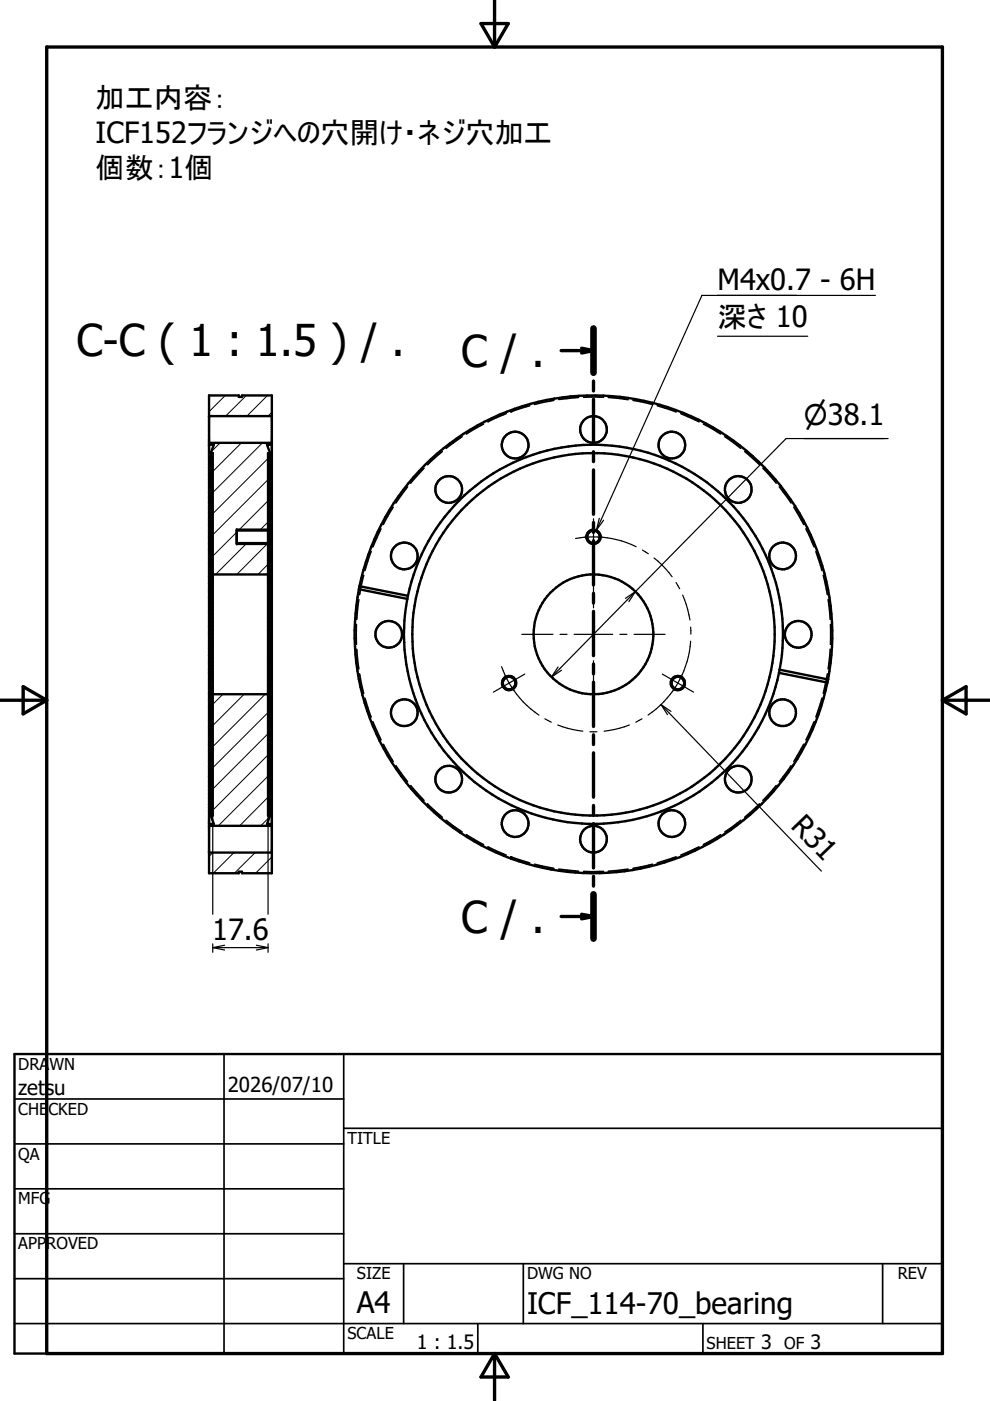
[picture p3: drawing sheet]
<svg xmlns="http://www.w3.org/2000/svg" width="210mm" height="297mm" viewBox="0 0 210 297" stroke-linecap="round" stroke-linejoin="round" font-family="sans-serif">
<g fill="none" stroke="#000" stroke-width=".21">
<path d="M46.7 93.9l-1.9 1.9M47.8 83.8l-3.5 3.5M51.2 93.9l-6.1 6.1M52.2 83.8l-4.4 4.4M55.6 93.9l-10.5 10.5M56.7 83.8l-4.4 4.4M56.8 97.2l-11.7 11.7M57.6 87.4l-.8 .8M50.2 112.8l-5.1 5.1M52.3 115.1l-6.6 6.7M56.8 119.6l-2.1 2.2M56.8 115.1l-6.6 6.7"/>
<path d="M56.8 110.7l-1.8 1.8M56.8 106.2l-6.3 6.3M56.8 101.7l-11.7 11.7M47.3 147.2l-2.2 2.1M51.8 147.2l-6.7 6.6M56.2 147.2l-11.1 11.1M56.8 155.6l-11.7 11.7M56.8 151.1l-11.7 11.7M56.8 169l-6 6.1M56.8 164.5l-10.5 10.6M56.8 160.1l-11.7 11.7M57.2 173.2l-1.9 1.9"/>
<path d="M45.1 180.8l-.8 .8M49.6 180.8l-4.4 4.3M54.1 180.8l-4.4 4.3M57.6 181.7l-3.4 3.4"/>
</g>
<g fill="none" stroke="#000" stroke-width=".51">
<path d="M44.3 94.3h1l-.6 1.8M44.3 88.2h13.3M44.3 83.8h6.3v.4h.7v-.4h6.3v101.3h-6.3v-.3h-.7v.3h-6.3zM44.3 93.9h13.3M44.7 96.1h.4v76.8h-.4M44.7 96.1v76.8M57.3 96.1h-.5v76.8h.5M57.3 96.1v76.8M57.6 94.3h-1l.7 1.8M50.2 112.5h6.6M50.2 115.1h6.6M50.2 112.2v3.2"/>
<path d="M45.1 121.8h11.7M76.1 124.9l10.3 2.1M76.1 124.9a50.6 50.6 0 0 0 39.8 59.3 50.6 50.6 0 0 0 59.5-39.5M76.2 124.3l-.1 .6M76.2 124.3l10.3 2M76.2 124.3a50.7 50.7 0 0 1 59.5-39.5 50.7 50.7 0 0 1 39.9 59.3M86.4 127a40.2 40.2 0 0 0 31.6 46.9 40.2 40.2 0 0 0 47.2-31.2M86.5 126.3l-.1 .7M86.5 126.3a40.2 40.2 0 0 1 47.2-31.2 40.2 40.2 0 0 1 31.6 46.9M44.3 142h.3v.7h-.3M45.1 147.2h11.7M57.6 142h-.3v.7h.3"/>
<path d="M165.2 142.7l10.2 2M165.3 142l-.1 .7M165.3 142l10.3 2.1M175.6 144.1l-.2 .6M44.3 175.1h13.3M44.7 172.9l.6 1.8h-1M57.3 172.9l-.7 1.8h1M44.3 180.8h13.3M3.1 223.5h196.7v63.5h-196.7z"/>
<circle cx="109.2" cy="94.4" r="2.83"/>
<circle cx="125.8" cy="91.1" r="2.83"/>
<circle cx="142.4" cy="94.4" r="2.83"/>
<circle cx="85.7" cy="117.9" r="2.83"/>
<circle cx="95.1" cy="103.8" r="2.83"/>
<circle cx="125.8" cy="113.8" r="1.34"/>
<circle cx="156.5" cy="103.8" r="2.84"/>
<circle cx="165.9" cy="117.9" r="2.84"/>
<circle cx="82.4" cy="134.5" r="2.83"/>
<circle cx="125.8" cy="134.5" r="38.4"/>
<circle cx="125.8" cy="134.5" r="12.7"/>
<circle cx="169.2" cy="134.5" r="2.84"/>
<circle cx="85.7" cy="151.1" r="2.84"/>
<circle cx="107.9" cy="144.8" r="1.34"/>
<circle cx="143.7" cy="144.8" r="1.33"/>
<circle cx="165.9" cy="151.1" r="2.84"/>
<circle cx="95.1" cy="165.2" r="2.84"/>
<circle cx="109.2" cy="174.6" r="2.83"/>
<circle cx="125.8" cy="177.9" r="2.82"/>
<circle cx="142.4" cy="174.6" r="2.83"/>
<circle cx="156.5" cy="165.2" r="2.83"/>
</g>
<g fill="none" stroke="#000" stroke-width=".36">
<path d="M89.9 99.3l-2.8 3.1M93.8 95.7l-3.2 2.8M98 92.6l-3.4 2.5M102.5 89.9l-3.6 2.1M107.3 87.7l-3.8 1.7M112.3 86l-4 1.3M117.4 84.9l-4.1 .8M122.7 84.3l-4.2 .4M123.7 84.2h4.3M129 84.3l4.2 .4M134.2 84.9l4.1 .9M139.4 86l4 1.3"/>
<path d="M144.4 87.7l3.8 1.7M149.1 89.9l3.7 2.1M153.7 92.6l3.4 2.5M157.9 95.7l3.1 2.8M161.8 99.3l2.8 3.1M50.2 115.4h6.6M50.2 112.2h6.6M78.7 116.9l-1.3 4.1M80.8 112.1l-1.7 3.9M83.4 107.5l-2.1 3.7M86.4 103.2l-2.5 3.4M165.2 103.2l2.5 3.4"/>
<path d="M168.3 107.5l2.1 3.7M170.9 112.1l1.7 3.9M173 116.9l1.3 4.1M75.6 132.4v4.2M75.6 137.6l.5 4.2M76.1 127.1l-.5 4.2M77.1 122l-.9 4.1M174.6 122l.8 4.1M175.6 127.1l.4 4.2M176 137.6l-.4 4.2M176.1 132.4v4.2M76.2 142.9l.9 4.1"/>
<path d="M77.4 148l1.3 4M79.1 153l1.7 3.9M81.3 157.8l2.1 3.7M170.4 157.8l-2.1 3.7M172.6 153l-1.7 3.9M174.3 148l-1.3 4M175.4 142.9l-.8 4.1M83.9 162.3l2.5 3.4M87.1 166.6l2.8 3.1M90.6 170.4l3.2 2.9M94.6 173.9l3.4 2.5M98.9 177l3.6 2.1"/>
<path d="M103.5 179.6l3.8 1.7M148.2 179.6l-3.8 1.7M152.8 177l-3.7 2.1M157.1 173.9l-3.4 2.5M161 170.4l-3.1 2.9M164.6 166.6l-2.8 3.1M167.7 162.3l-2.5 3.4M108.3 181.7l4 1.3M113.3 183.2l4.1 .9M118.5 184.3l4.2 .4M123.7 184.8h4.3M133.2 184.3l-4.2 .4"/>
<path d="M138.3 183.2l-4.1 .9M143.4 181.7l-4 1.3M3.1 233h69.8M47.5 223.5v63.5M72.9 239.2h126.9M72.9 223.5v63.5M3.1 242.5h69.8M3.1 252.1h69.8M3.1 261.6h69.8M3.1 271.1h69.8M72.9 267.9h126.9M85.6 267.9v12.7"/>
<path d="M111 267.9v12.7M187.1 267.9v12.7M3.1 280.6h196.7M101.3 280.6v6.4M149 280.6v6.4"/>
<circle cx="125.8" cy="113.8" r="1.59"/>
<circle cx="107.9" cy="144.8" r="1.59"/>
<circle cx="143.7" cy="144.8" r="1.59"/>
</g>
<g fill="#000">
<circle cx="108.3" cy="87.3" r=".18"/>
<circle cx="108.3" cy="181.7" r=".18"/>
</g>
<g fill="none" stroke="#000" stroke-width=".71">
<path d="M104.9 0v10M9.9 10h189.9v277h-189.9zM102 5h5.8l-2.9 5zM119 74.3h6.8M123.3 73.8l2.5 .5M125.8 69.6v9.4M125.8 74.3l-2.5 .5M125.8 80.8v2.1M125.8 84.6v9.4M125.8 95.8v2.1M125.8 99.6v9.4M125.8 110.8v2.1"/>
<path d="M125.8 114.6v9.4M125.8 125.8v2.1M125.8 129.6v9.4M-.1 148.5h10M4.9 145.6l5 2.9-5 2.9zM125.8 140.8v2.1M125.8 144.6v9.4M125.8 155.8v2.1M125.8 159.6v9.4M199.8 148.5h10M199.8 148.5l5-2.9v5.8zM125.8 170.8v2.1"/>
<path d="M125.8 174.6v9.4M119 194.3h6.8M123.3 193.8l2.5 .5M125.8 185.8v2.1M125.8 189.6v9.4M125.8 194.3l-2.5 .5M104.9 287v9.9M104.9 287l2.9 5h-5.8z"/>
</g>
<path d="M125.8 69.6v9.4M125.8 189.6v9.4" fill="none" stroke="#000" stroke-width="1.4"/>
<g fill="none" stroke="#000" stroke-width=".25">
<path d="M152.1 71.3h19.2M185.6 62.6h-36.8l-22.3 49.8M188.3 93h-21.6l-32 32.4M122 114.2a20.4 20.4 0 0 1 12.9 1.7M125.8 110v7.7M125.8 119.3v6.6M127.1 109.9l-.6 2.5M128 110.3l-1.5 2.1M136.2 116.6l1.3 .8M138.7 118.3l1.6 1.5 2.2 2.5M110.6 134.5h6.6M118.7 134.5h1.5"/>
<path d="M121.7 134.5h8.2M125.8 127.4v1.5M125.8 130.4v8.2M131.4 134.5h1.5M134.4 134.5h6.6M134.7 125.4l-17.8 18.2M134.7 125.4l-1.4 2.2M134.7 125.4l-2.1 1.5M143.3 123.5l.8 1.3M144.7 126.2l.8 2 .8 3.2M146.4 136a20.6 20.6 0 0 1-9 15.6M146.4 132.9l.1 1.6"/>
<path d="M106.3 141.3a20.9 20.9 0 0 0 8 10.3M111.3 142.9l-6.7 3.8M115.5 152.4l1.4 .7M118.3 153.7l2 .7 3.3 .6M118.3 141.4l-1.4 2.2M119 142.1l-2.1 1.5M125.1 155.2h1.5M125.8 140.1v1.5M125.8 143.1v6.6M133.4 153.7l-2.1 .7-3.2 .6M136.1 152.4l-1.3 .7M140.2 149.4l34 35.3"/>
<path d="M140.2 149.4l2.1 1.4M140.2 149.4l1.3 2.1M140.4 142.9l6.6 3.8M45.1 172.9v20.9M56.8 172.9v20.9M45.1 200.9h11.7M45.1 200.9l2.5 .5M45.1 200.1v1.8M47.6 200.4l-2.5 .5M54.4 200.4l2.4 .5M56.8 200.9l-2.4 .5M56.8 200.1v1.8"/>
</g>
<g font-size="9.3">
<text x="16.2" y="75.5">C-C ( 1 : 1.5 ) / .</text>
<text x="97.8" y="77.9">C / .</text>
<text x="97.8" y="197.9">C / .</text>
</g>
<g font-size="6.3">
<text x="75.6" y="278.4">A4</text>
<text x="111.7" y="278.6">ICF_114-70_bearing</text>
</g>
<g font-size="6.2">
<text x="20.3" y="22.8">加工内容：</text>
<text x="20.3" y="30.2">ICF152フランジへの穴開け・ネジ穴加工</text>
<text x="20.3" y="37.6">個数：1個</text>
<text x="152.1" y="61.4">M4x0.7 - 6H</text>
<text x="152.1" y="69.3">深さ 10</text>
<text x="167.5" y="175.3" transform="rotate(46 167.5 175.3)">R31</text>
<text x="45" y="199.2">17.6</text>
</g>
<text font-size="5.9" x="170.5" y="90.2">⌀38.1</text>
<g font-size="4.4">
<text x="3.9" y="232.2">zetsu</text>
<text x="48.3" y="231.5">2026/07/10</text>
</g>
<g font-size="4.2">
<text x="88.3" y="286.1">1 : 1.5</text>
<text x="161.4" y="286.1">3</text>
<text x="171.9" y="286.1">3</text>
</g>
<g font-size="3.5">
<text x="3.9" y="226.8">DRAWN</text>
<text x="3.9" y="236.3">CHECKED</text>
<text x="3.9" y="245.9">QA</text>
<text x="73.7" y="242.5">TITLE</text>
<text x="3.9" y="255.4">MFG</text>
<text x="3.9" y="264.9">APPROVED</text>
<text x="75.7" y="271.3">SIZE</text>
<text x="111.7" y="271.3">DWG NO</text>
<text x="190.4" y="271.2">REV</text>
<text x="73.7" y="284">SCALE</text>
<text x="149.8" y="286.1">SHEET</text>
<text x="166.3" y="286.1">OF</text>
</g>
</svg>
